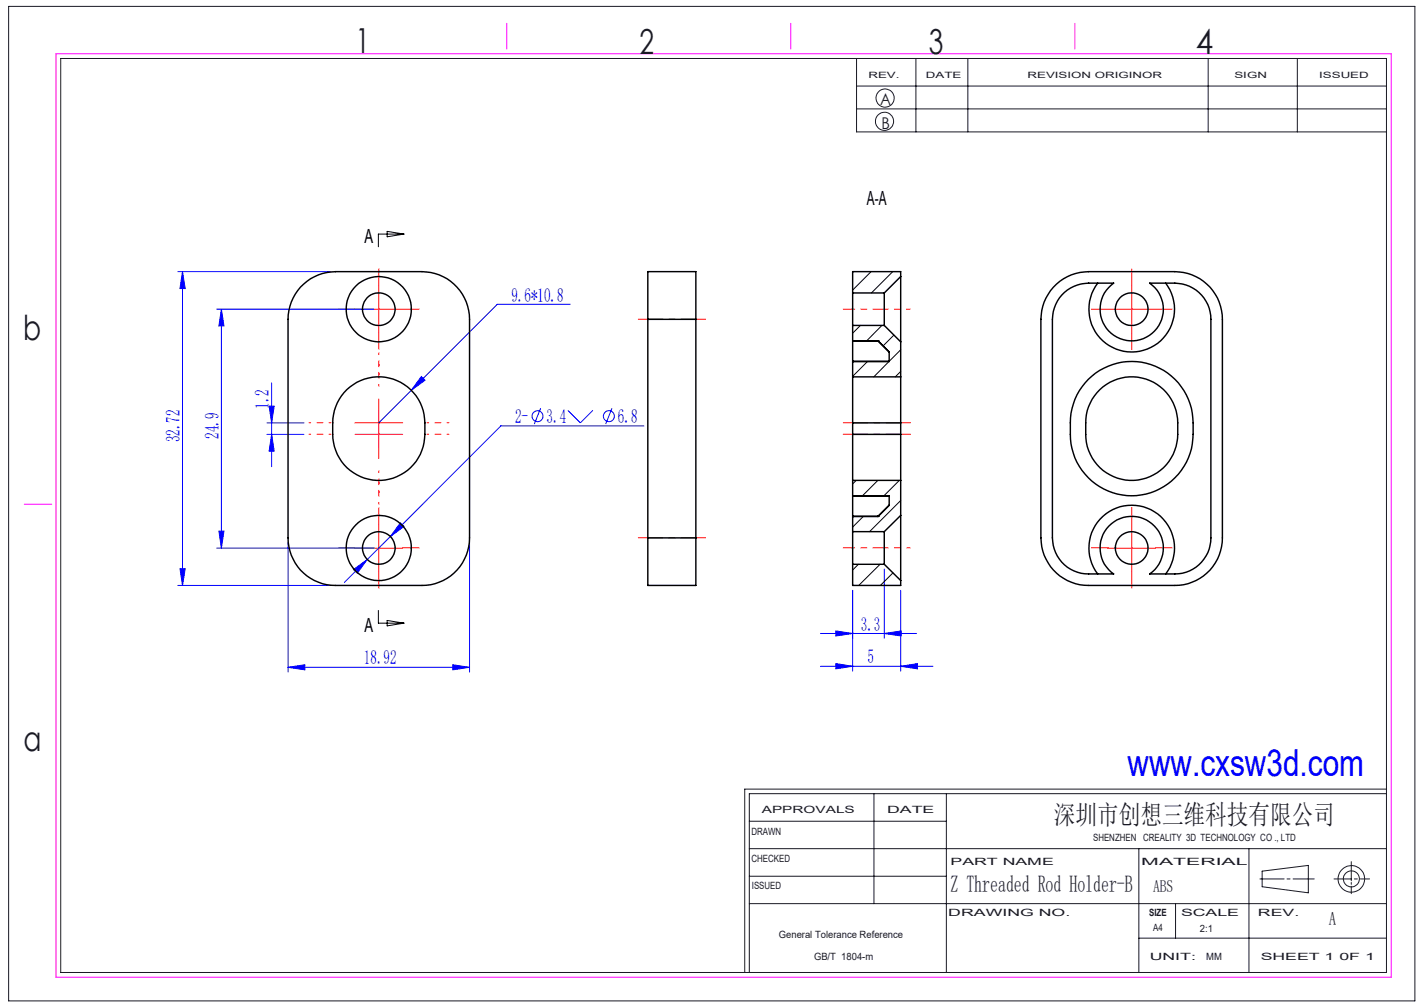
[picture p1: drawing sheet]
<svg xmlns="http://www.w3.org/2000/svg" width="297mm" height="210mm" viewBox="0 0 297 210" stroke-linecap="round" stroke-linejoin="round" font-family="sans-serif">
<g fill="none" stroke="#191924" stroke-width=".21">
<path d="M1.8 1.3h293.3v207.4h-293.3zM12.7 12.2h276.5v190.6h-276.5zM178.6 12.2v15.3h110.6M178.6 17.9h110.6M191 12.2v15.3M201.9 12.2v15.3M252 12.2v15.3M270.6 12.2v15.3M178.6 22.7h110.6M156.3 177h132.9M156.3 171.3h41.1M182.3 165.5v22.9"/>
<path d="M197.4 165.5v37.3M237.5 177v25.8M260.5 177v25.8M281.8 179.7v4M289.2 165.5h-132.9v37.3M289.2 164.6h-133.9v38.2M156.3 188.4h132.9M156.3 182.7h41.1M237.5 195.6h51.7M245.2 188.4v7.2M262.8 183.3h5M263.2 181.7l9.7-1.2v5.7l-9.7-1.3z"/>
<path d="M268.4 183.3h.7M269.7 183.3h4.4M278.2 183.3h3.6M281.8 184v.4M281.8 184.8v1.6M282.5 183.3h.6M283.7 183.3h1.9"/>
<circle cx="184.5" cy="25.3" r="1.9"/>
<circle cx="184.6" cy="20.4" r="1.89"/>
<circle cx="281.9" cy="183.3" r="1.68"/>
<circle cx="281.9" cy="183.3" r="2.77"/>
</g>
<path d="M11.7 11.2h278.5v192.6h-278.5zM105.7 4.9v5.3M164.9 4.9v5.3M224.2 4.9v5.3M5 105.2h5.8" fill="none" stroke="#f0f" stroke-width=".21"/>
<g fill="none" stroke="#00f" stroke-width=".21">
<path d="M37.1 56.6h31.9M38.1 56.6l.5 3.6h-1.1zM38.1 56.6v65.5M45.2 64.5h32.8M46.2 64.5l.5 3.5h-1.1zM46.2 64.5v49.8M56.7 79.9v17.4M87.9 78.5l.8 .8-2.9 2.1zM118.9 63.5h-15.2l-24.7 24.7M55.7 88.2h7.7M55.7 90.6h7.7M56.1 84.7h1.1l-.5 3.5z"/>
<path d="M56.7 90.6l.5 3.5h-1.1zM112.7 85.2l-1.3 3.2M118.4 85.6l2.6 2.6 2.6-2.6M127.6 85.2l-1.3 3.2M134.3 88.8h-29.8l-23.1 23.1M37.5 118.6h1.1l-.5 3.5zM45.2 114.3h32.8M45.6 110.8h1.1l-.5 3.5zM60.1 113.2v27M73.7 118.8l2.9-2.1-2.1 2.8zM76.6 116.7l-4.8 4.8M81.4 111.9l-4.8 4.8"/>
<path d="M83.5 109l.8 .8-2.9 2.1zM97.9 113.2v27M184.4 118.7v14.4M37.1 122.1h31.9M60.1 139.2l3.5-.6v1.1zM60.1 139.2h37.8M94.4 138.6l3.5 .6-3.5 .5zM171.1 132.1h20.1M171.1 139h23.5M174.3 131.6l3.5 .5-3.5 .5zM174.3 138.4l3.5 .6-3.5 .5zM177.8 123.1v16.8"/>
<path d="M184.4 132.1l3.6-.5v1zM187.9 139l3.4-.6v1.1zM187.9 123.1v16.8"/>
<circle cx="112.1" cy="86.8" r="1.14"/>
<circle cx="127" cy="86.8" r="1.15"/>
</g>
<path d="M80.8 48.3l3.4 .5-3.4 .6zM84.2 48.8h-5.3v2.7M78.9 127.3v2.7h5.3M80.8 129.4l3.4 .6-3.4 .5z" fill="none" stroke="#000" stroke-width=".21"/>
<g fill="none" stroke="#f00" stroke-width=".21" stroke-dasharray="30.5 1.3 1.3 1.3">
<path d="M79 59.5v-3.4M236.1 59.5v-3.4M74 64.5h-3.4M79 69.5v3.4M84 64.5h3.4M231.1 64.5h-3.4M236.1 69.5v3.4M241.1 64.5h3.4M74 114.3h-3.4M79 109.3v-3.4M79 119.3v3.4M84 114.3h3.4"/>
<path d="M231.1 114.3h-3.4M236.1 109.3v-3.4M236.1 119.3v3.4M241.1 114.3h3.4"/>
</g>
<path d="M79 78.2v-4.6M69 90.6h-4.6M69 88.2h-4.6M79 80.6v-4.6M79 98.2v4.6M89 90.6h4.6M89 88.2h4.6M79 100.6v4.6" fill="none" stroke="#f00" stroke-width=".21" stroke-dasharray="30.5 1.3 1.3 1.3" stroke-dashoffset="30.1"/>
<path d="M79 59.5v10M236 59.5v10M74 64.5h10M231 64.5h10M74 90.6h10M74 88.2h10M79 83.2v12.4M74 114.3h10M79 109.3v10M231 114.3h10M236 109.3v10" fill="none" stroke="#f00" stroke-width=".21"/>
<path d="M175.9 64.5h8.6M175.9 114.3h8.6" fill="none" stroke="#f00" stroke-width=".21" stroke-dasharray="30.5 1.3 1.3 1.3" stroke-dashoffset="28.1"/>
<path d="M189.9 64.5h-5.4M189.9 114.3h-5.4" fill="none" stroke="#f00" stroke-width=".21" stroke-dasharray="30.5 1.3 1.3 1.3" stroke-dashoffset="29.7"/>
<path d="M133.1 66.6h14M189.9 90.6h-14M189.9 88.2h-14M133.1 112.2h14" fill="none" stroke="#f00" stroke-width=".21" stroke-dasharray="30.5 1.3 1.3 1.3" stroke-dashoffset="25.4"/>
<g fill="#00f">
<path d="M187.9 139l3.4-.6v1.1zM174.3 138.4l3.5 .6-3.5 .5z"/>
<path d="M87.9 78.5l-2.1 2.9 2.9-2.1zM73.7 118.8l.8 .7 2.1-2.8zM83.5 109l-2.1 2.9 2.9-2.1zM174.3 131.6l3.5 .5-3.5 .5zM184.4 132.1l3.6-.5v1z"/>
<path d="M37.5 118.6h1.1l-.5 3.5zM38.1 56.6l.5 3.6h-1.1z"/>
<path d="M45.6 110.8h1.1l-.5 3.5zM46.2 64.5l.5 3.5h-1.1z"/>
<path d="M56.1 84.7h1.1l-.5 3.5zM56.7 90.6l.5 3.5h-1.1z"/>
<path d="M60.1 139.2l3.5-.6v1.1zM94.4 138.6l3.5 .6-3.5 .5z"/>
</g>
<g fill="none" stroke="#000" stroke-width=".3">
<path d="M62.7 59.9a10.2 10.2 0 0 1 7.3-3.3h18a10 10 0 0 1 9.9 10v45.6a9.9 9.9 0 0 1-9.9 9.9h-18a9.9 9.9 0 0 1-9.9-9.9v-45.6a10 10 0 0 1 2.6-6.7zM187.9 57.7v13.6M187.9 57.7v-1.1h-10.1v4.5M187.9 57.7l-3.5 3.4M220.3 59.3a9.8 9.8 0 0 1 6.7-2.7h18a10 10 0 0 1 10 10v45.6a9.9 9.9 0 0 1-10 9.9h-18a9.9 9.9 0 0 1-9.9-9.9v-45.6a9.9 9.9 0 0 1 3.2-7.3zM229 59a8.9 8.9 0 0 0 1 12.1 8.9 8.9 0 0 0 12.1 0 8.9 8.9 0 0 0 1-12.1M135.1 66.6v-10h10v10M135.1 66.6h10M135.1 66.6v45.6M145.1 66.6v45.6M177.8 61.1v6.8M177.8 78.6v9.6"/>
<path d="M177.8 75.4h.1M177.8 71.1h.1M177.8 71.1h5.3M177.8 67.9h6.6M177.8 61.1h6.6M177.8 78.6h10.1M177.8 67.9v10.7M183.1 71.1h.1M183.1 71.1l2.4 2.3v2h-7.7M184.4 61.1v6.8M184.4 67.9l3.5 3.4M187.9 78.6v9.6"/>
<path d="M187.9 71.3v7.3M221.4 61.6a7.7 7.7 0 0 1 5.6-2.6h5.3a6.6 6.6 0 0 0-1.2 9.9 6.6 6.6 0 0 0 9.9 0 6.6 6.6 0 0 0-1.2-9.9h5.2a7.6 7.6 0 0 1 7.6 7.6v45.6a7.5 7.5 0 0 1-7.6 7.5h-5.2a6.6 6.6 0 0 0 1.2-9.8 6.6 6.6 0 0 0-9.9 0 6.6 6.6 0 0 0 1.2 9.8h-5.3a7.5 7.5 0 0 1-7.5-7.5v-45.6a7.8 7.8 0 0 1 1.9-5zM227 79.1a12.8 12.8 0 0 1 13.9-2.7 12.8 12.8 0 0 1 7.9 11.8 14 14 0 0 1-2.4 9.9 12.8 12.8 0 0 1-14.3 4.7 12.8 12.8 0 0 1-8.9-12.2 14.2 14.2 0 0 1 2.5-9.9zM72.4 81.2a9.6 9.6 0 0 1 10.4-1.8 9.6 9.6 0 0 1 5.8 8.8 11.3 11.3 0 0 1-1.8 8 9.6 9.6 0 0 1-10.8 3.5 9.6 9.6 0 0 1-6.6-9.1 12.1 12.1 0 0 1 1.4-7.4zM177.8 90.6v9.6M177.8 88.2h10.1M177.8 88.2v2.4M177.8 90.6h10.1M187.9 90.6v9.6M187.9 88.2v2.4M229.4 81.2a9.6 9.6 0 0 1 10.4-1.8 9.6 9.6 0 0 1 5.8 8.8 11.3 11.3 0 0 1-1.8 8 9.6 9.6 0 0 1-10.7 3.5 9.6 9.6 0 0 1-6.7-9.1 11.7 11.7 0 0 1 1.4-7.4zM135.1 112.2v9.9h10v-9.9"/>
<path d="M135.1 112.2h10M177.8 103.4h.1M177.8 110.9v6.8M177.8 107.7h.1M177.8 117.7v4.4h10.1v-1M177.8 103.4h7.7v2l-2.4 2.3M177.8 107.7h5.3M177.8 117.7h6.6M177.8 100.2v10.7M177.8 100.2h10.1M177.8 110.9h6.6M183.1 107.7h.1"/>
<path d="M184.4 110.9v6.8M184.4 117.7l3.5 3.4M187.9 107.5v13.6M187.9 100.2v7.3M187.9 107.5l-3.5 3.4M229 119.7a8.9 8.9 0 0 1 1-12 8.9 8.9 0 0 1 12.1 0 8.9 8.9 0 0 1 1 12"/>
<circle cx="79" cy="64.5" r="6.8"/>
<circle cx="79" cy="64.5" r="3.4"/>
<circle cx="236" cy="64.5" r="3.4"/>
<circle cx="79" cy="114.3" r="6.8"/>
<circle cx="79" cy="114.3" r="3.4"/>
<circle cx="236" cy="114.3" r="3.4"/>
</g>
<g fill="none" stroke="#000" stroke-width=".21">
<path d="M181.7 56.6l-3.9 3.9M186.2 56.6l-4.4 4.5M179.5 67.9l-1.7 1.6M180.9 75.4l-3.1 3.1M183.9 67.9l-3.1 3.2M185.4 75.4l-3.2 3.2M186.4 69.9l-2.2 2.2M187.9 72.9l-2.4 2.4M187.9 77.5l-1.2 1.1M178.6 100.2l-.8 .7M179 117.7l-1.2 1.2M180.1 107.7l-2.3 2.2"/>
<path d="M183.1 100.2l-3.2 3.2M183.6 117.7l-4.5 4.4M186.2 119.5l-2.6 2.6M187.6 100.2l-3.2 3.2M187.9 104.4l-6.5 6.5"/>
</g>
<text font-size="7.8" fill="#00f" x="235.2" y="161.8">www.cxsw3d.com</text>
<g font-size="7.2" fill="#191924">
<text x="74.1" y="11">1</text>
<text x="133.4" y="11.2">2</text>
<text x="193.7" y="11.3">3</text>
<text x="249.4" y="11.3">4</text>
<text x="4.8" y="70.9">b</text>
<text x="4.9" y="156.5">a</text>
</g>
<text font-size="5.6" fill="#191924" x="219.8" y="171.8">深圳市创想三维科技有限公司</text>
<text font-size="4.9" fill="#191924" x="198.3" y="186.1">Z Threaded Rod Holder-B</text>
<g font-size="4.1">
<text x="180.8" y="42.6">A-A</text>
<text x="76" y="50.7">A</text>
<text x="76" y="131.9">A</text>
</g>
<g font-size="4.1" fill="#00f">
<text x="106.7" y="62.9">9.6*10.8</text>
<text x="56.1" y="85.3" transform="rotate(-90 56.1 85.3)">1.2</text>
<text x="107.4" y="88.2">2-</text>
<text x="114" y="88.2">3.4</text>
<text x="128.9" y="88.2">6.8</text>
<text x="37.5" y="92.2" transform="rotate(-90 37.5 92.2)">32.72</text>
<text x="45.6" y="91.5" transform="rotate(-90 45.6 91.5)">24.9</text>
<text x="179.5" y="131.5">3.3</text>
<text x="75.9" y="138.6">18.92</text>
<text x="180.9" y="138.3">5</text>
</g>
<text font-size="3.9" fill="#191924" x="277.2" y="193">A</text>
<text font-size="3.5" fill="#191924" x="240.5" y="186.1">ABS</text>
<g font-size="3.4" fill="#191924">
<text x="183.6" y="22">A</text>
<text x="183.8" y="27">B</text>
</g>
<g font-size="2.1" fill="#191924">
<text x="158.9" y="169.5">APPROVALS</text>
<text x="185" y="169.5">DATE</text>
<text x="156.7" y="174.2">DRAWN</text>
<text x="156.7" y="179.7">CHECKED</text>
<text x="228" y="175.4">SHENZHEN CREALITY 3D TECHNOLOGY CO ., LTD</text>
<text x="156.8" y="185.4">ISSUED</text>
<text x="198.2" y="180.4">PART NAME</text>
<text x="238" y="180.4">MATERIAL</text>
<text x="197.8" y="191">DRAWING NO.</text>
<text x="239.7" y="191">SIZE</text>
<text x="246.3" y="191">SCALE</text>
<text x="262.4" y="191">REV.</text>
<text x="162.4" y="195.6">General Tolerance Reference</text>
<text x="240.5" y="194.1">A4</text>
<text x="250.3" y="194.3">2:1</text>
<text x="169.8" y="200.2">GB/T 1804-m</text>
<text x="239.8" y="200.2">UNIT:</text>
<text x="251.6" y="200.2">MM</text>
<text x="262.9" y="200.2">SHEET 1 0F 1</text>
</g>
<g font-size="1.8" fill="#191924">
<text x="181.1" y="16.3">REV.</text>
<text x="193.1" y="16.3">DATE</text>
<text x="214.3" y="16.3">REVISION ORIGINOR</text>
<text x="257.5" y="16.3">SIGN</text>
<text x="275.1" y="16.3">ISSUED</text>
</g>
</svg>
